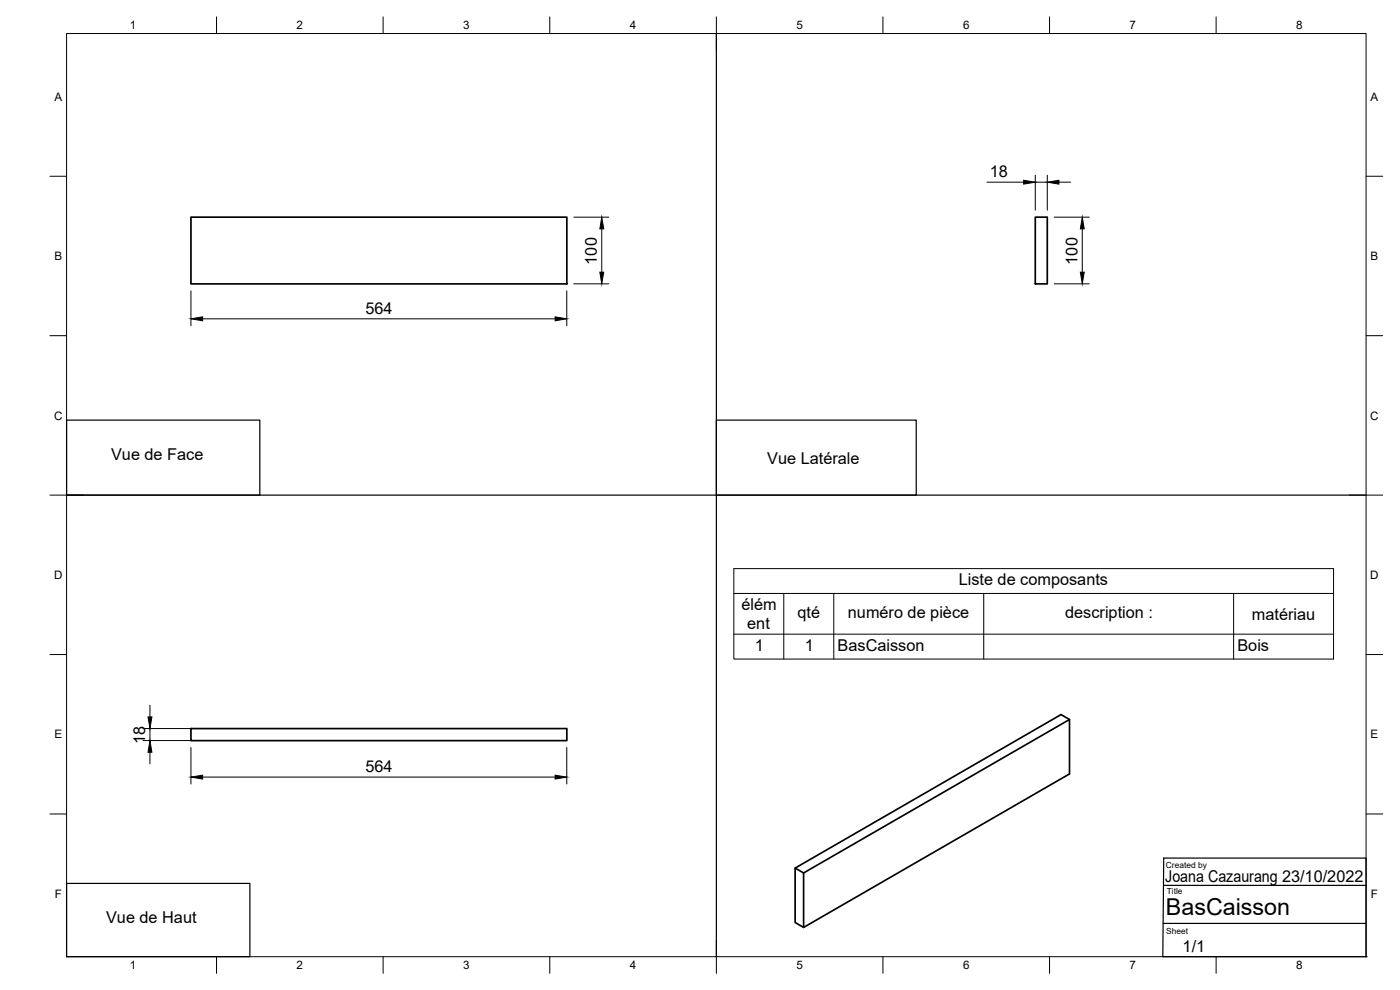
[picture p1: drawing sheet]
<svg xmlns="http://www.w3.org/2000/svg" width="420mm" height="297mm" viewBox="0 0 420 297" stroke-linecap="round" stroke-linejoin="round" font-family="sans-serif">
<!-- layer: Visible -->
<path d="M57.3 65.2h112.8v20h-112.8zM310.7 65.2h3.6v20h-3.6zM57.3 218.6h112.8v3.6h-112.8zM321 215.9l-79.8 46M238.6 260.5v16.3l2.6 1.5 79.8-46.1v-16.3l-2.6-1.5-79.8 46.1 2.6 1.4v16.4" fill="none" stroke="#000" stroke-width=".51"/>
<!-- layer: BORDER -->
<g fill="none" stroke="#000" stroke-width=".3">
<path d="M20 10.1h390v276.9h-390zM65 5.1v5M115 5.1v5M165 5.1v5M215 5.1v10M265 5.1v5M315 5.1v5M365 5.1v5M15 52.9h5M410 52.9h5M15 100.7h5M410 100.7h5"/>
<path d="M15 148.6h10M405 148.6h10M15 196.4h5M410 196.4h5M15 244.2h5M410 244.2h5M65 287v5M115 287v5M165 287v5M215 282.1v9.9M265 287v5M315 287v5"/>
<path d="M365 287v5"/>
</g>
<!-- layer: TITLEBLOCK -->
<path d="M349.2 257.5h60.8v29.5h-61l.2-29.5M349.1 277.1h60.9M349.3 265.6h60.8" fill="none" stroke="#000" stroke-width=".36"/>
<circle cx="410" cy="287" r=".18" fill="#000"/>
<!-- layer: Sketch1 -->
<path d="M215 10.1v276.9M20 126.1h58v22.5h-58zM215 126.1h60v22.5h-60zM20 148.6h390M20 265.1h55v21.9h-55z" fill="none" stroke="#000" stroke-width=".36"/>
<!-- layer: Parts Lists -->
<path d="M220.2 170.6h180v27.1h-180zM220.2 178.1h180M235.2 178.1v19.6M250.2 178.1v19.6M295.2 178.1v19.6M370.2 178.1v19.6M220.2 190.3h180" fill="none" stroke="#000" stroke-width=".3"/>
<!-- layer: FD_Dimensions -->
<g fill="none" stroke="#000" stroke-width=".3">
<path d="M296.2 54.7h11M310.7 52.6v10.5M310.7 54.7h3.6M314.3 52.6v10.5M317.8 54.7h3.5M172.2 65.2h10.5M180.6 68.7v13M316.4 65.2h10.5M324.8 68.7v13M57.3 87.3v10.5M60.8 95.7h105.8M170.1 87.3v10.5"/>
<path d="M172.2 85.2h10.5M316.4 85.2h10.5M42.9 218.6h125.1M45 211.6v3.5M45 218.6v3.6M42.9 222.2h125.1M45 225.7v3.5M57.3 224.3v11M60.8 233.2h105.8M170.1 224.3v11"/>
</g>
<path d="M307.2 54.1l3.5 .6-3.5 .6zM314.3 54.7l3.5-.6v1.2zM180.6 65.2l.6 3.5h-1.2zM324.8 65.2l.6 3.5h-1.2zM57.3 95.7l3.5-.6v1.2zM166.6 95.1l3.5 .6-3.5 .6zM180 81.7h1.2l-.6 3.5zM324.2 81.7h1.2l-.6 3.5zM44.4 215.1h1.2l-.6 3.5zM45 222.2l.6 3.5h-1.2zM57.3 233.2l3.5-.6v1.2zM166.6 232.6l3.5 .6-3.5 .6z" fill="#000" stroke="#000" stroke-width=".3"/>
<text font-size="7" x="349.9" y="274.7">BasCaisson</text>
<g font-size="4.9">
<text x="297.1" y="53.2">18</text>
<text x="179.1" y="79.4" transform="rotate(-90 179.1 79.4)">100</text>
<text x="323.3" y="79.4" transform="rotate(-90 323.3 79.4)">100</text>
<text x="109.6" y="94.2">564</text>
<text x="33.3" y="138.2">Vue de Face</text>
<text x="230.3" y="139.2">Vue Latérale</text>
<text x="287.7" y="175.6">Liste de composants</text>
<text x="222.5" y="183">élém</text>
<text x="239.4" y="185.4">qté</text>
<text x="254.5" y="185.4">numéro de pièce</text>
<text x="319.7" y="185.4">description :</text>
<text x="375.7" y="185.9">matériau</text>
<text x="224.3" y="188.8">ent</text>
<text x="226.5" y="195.2">1</text>
<text x="241.6" y="195.2">1</text>
<text x="251.4" y="195.3">BasCaisson</text>
<text x="371.4" y="195.3">Bois</text>
<text x="43.5" y="223.3" transform="rotate(-90 43.5 223.3)">18</text>
<text x="109.6" y="231.7">564</text>
<text x="349.7" y="264.6">Joana Cazaurang 23/10/2022</text>
<text x="31.8" y="277">Vue de Haut</text>
<text x="354.9" y="285.6">1/1</text>
</g>
<g font-size="3.5">
<text x="39" y="8.8">1</text>
<text x="89" y="8.8">2</text>
<text x="139" y="8.8">3</text>
<text x="189" y="8.8">4</text>
<text x="239" y="8.8">5</text>
<text x="289" y="8.8">6</text>
<text x="339" y="8.8">7</text>
<text x="389" y="8.8">8</text>
<text x="16.3" y="30.2">A</text>
<text x="411.3" y="30.2">A</text>
<text x="16.3" y="78">B</text>
<text x="411.3" y="78">B</text>
<text x="16.2" y="125.9">C</text>
<text x="411.2" y="125.9">C</text>
<text x="16.2" y="173.7">D</text>
<text x="411.2" y="173.7">D</text>
<text x="16.3" y="221.6">E</text>
<text x="411.3" y="221.6">E</text>
<text x="16.4" y="269.4">F</text>
<text x="411.4" y="269.4">F</text>
<text x="39" y="290.8">1</text>
<text x="89" y="290.8">2</text>
<text x="139" y="290.8">3</text>
<text x="189" y="290.8">4</text>
<text x="239" y="290.8">5</text>
<text x="289" y="290.8">6</text>
<text x="339" y="290.8">7</text>
<text x="389" y="290.8">8</text>
</g>
<g font-size="2.5">
<text x="349.9" y="260.3">Created by</text>
<text x="350.2" y="268.3">Title</text>
<text x="350" y="280.1">Sheet</text>
</g>
</svg>
